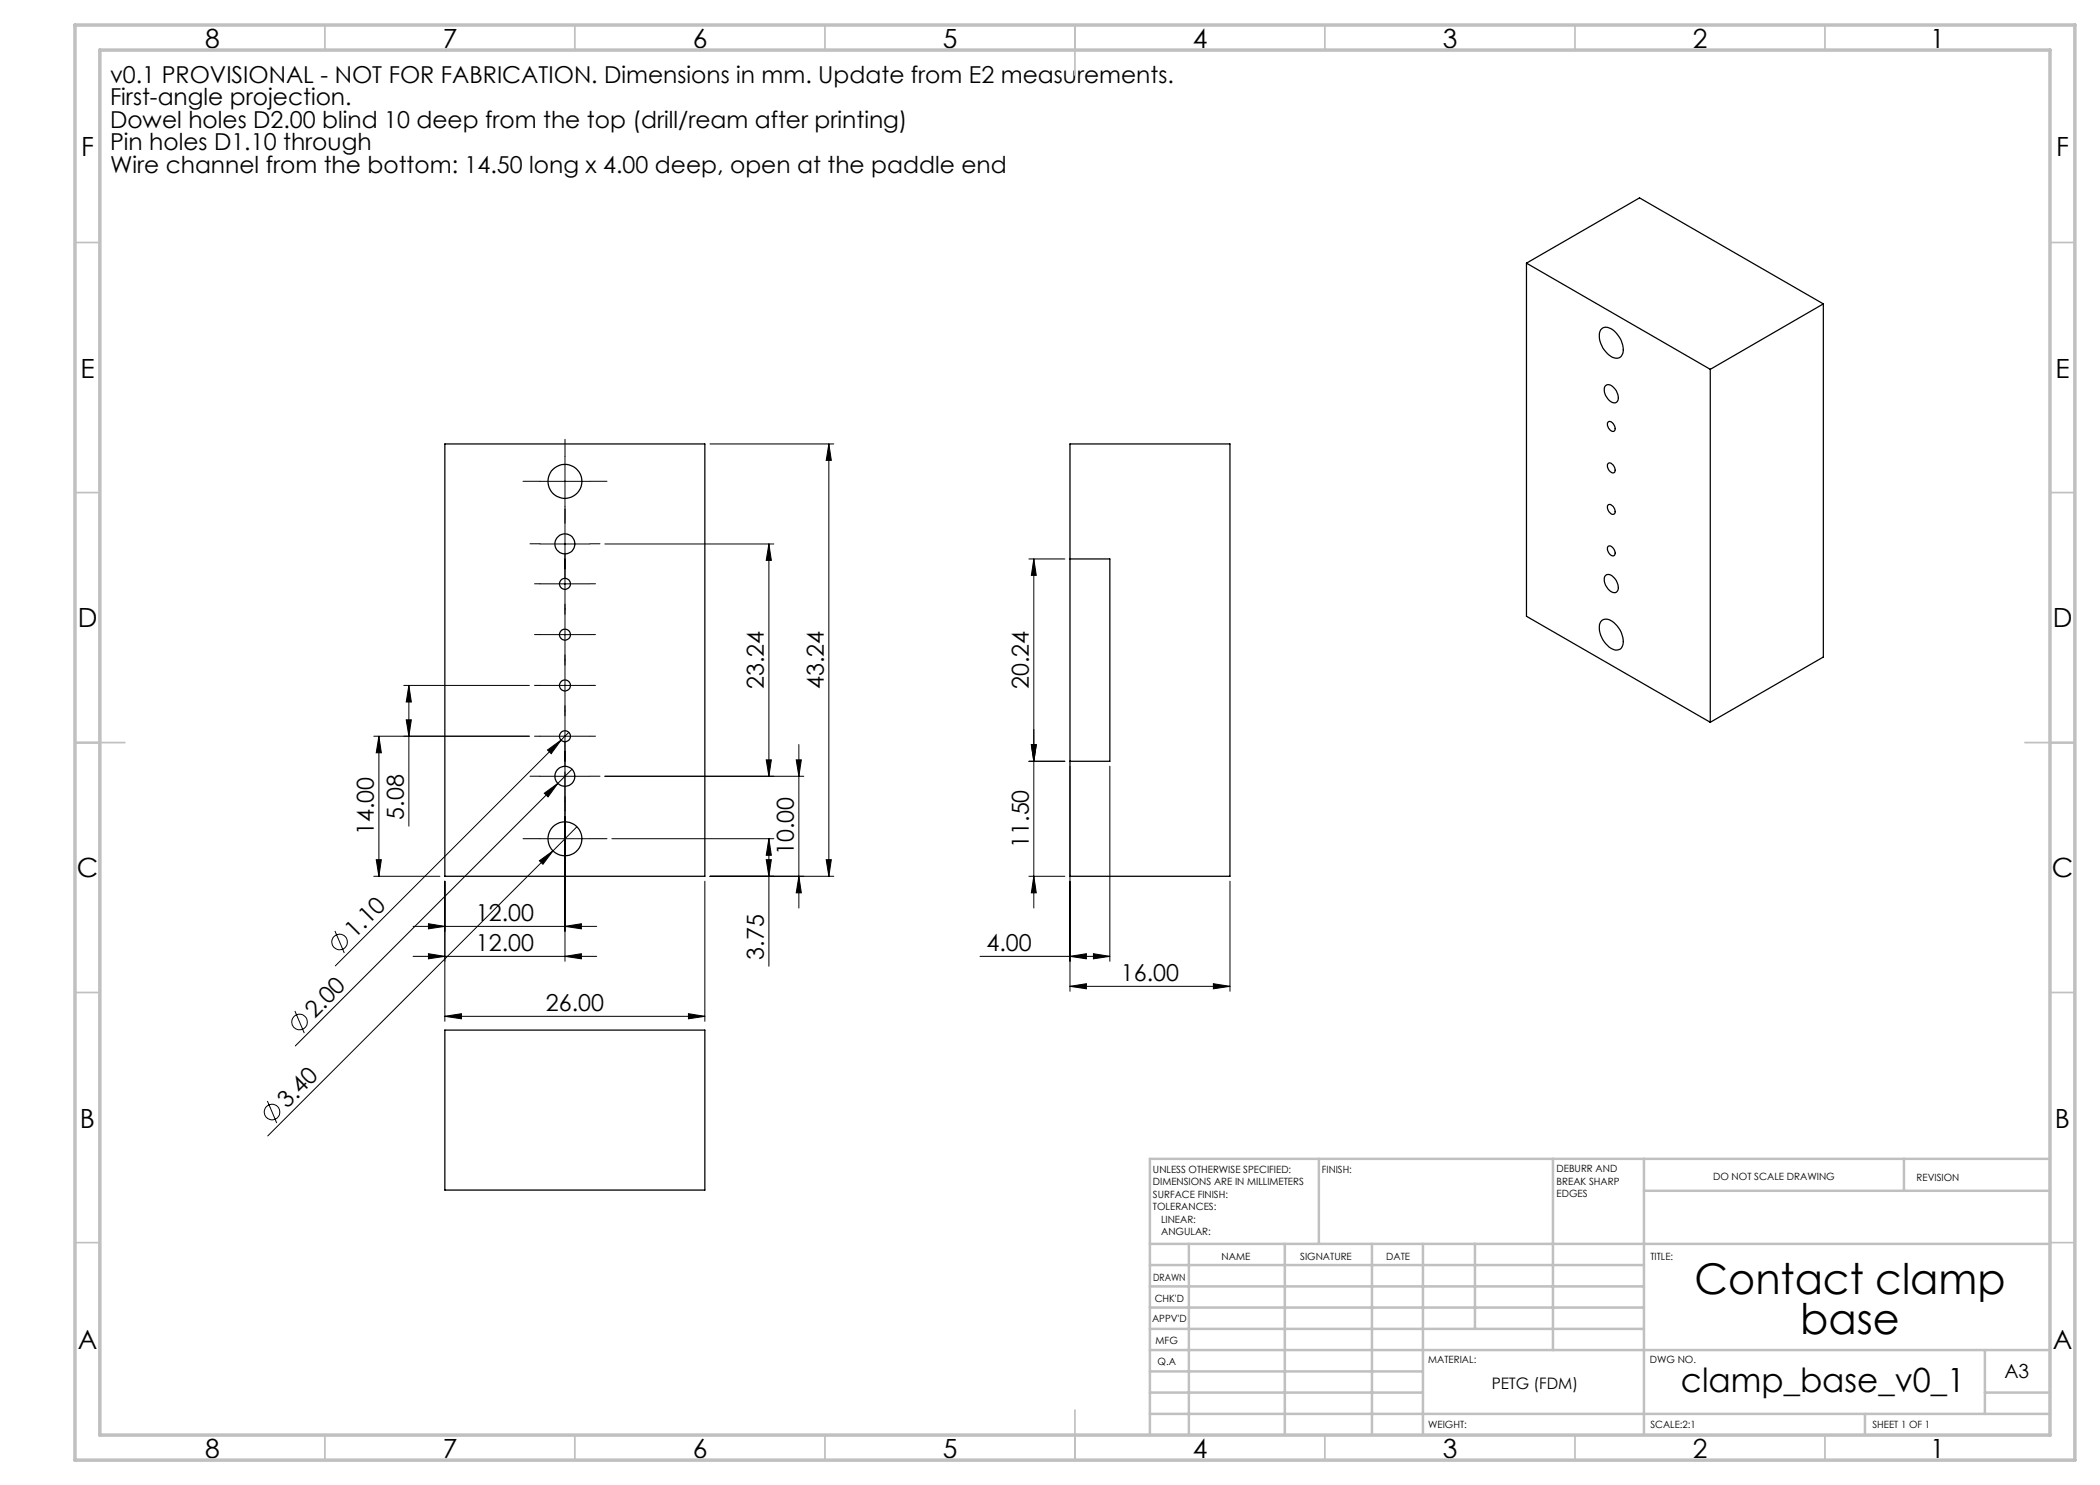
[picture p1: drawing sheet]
<svg xmlns="http://www.w3.org/2000/svg" width="420mm" height="297mm" viewBox="0 0 420 297" stroke-linecap="round" stroke-linejoin="round" font-family="sans-serif">
<g fill="none" stroke="#000" stroke-width=".2">
<path d="M108 96.3h10M113 91.3v10M142 88.8h24.8M165.8 88.8l.5 3.3h-1.1zM165.8 88.8v86.5M108 116.8h10M108 108.8h10M113 103.8v18M121 108.8h33.8M153.8 108.8l.5 3.3h-1.1zM153.8 108.8v46.5M205.8 111.8h7.2"/>
<path d="M206.8 111.8l.5 3.3h-1zM206.8 111.8v69.8M80.8 137.1h25.1M81.8 137.1l.5 3.3h-1.1zM81.8 137.1v28.1M108 126.9h10M108 137.1h10M113 122v9.9M113 132.1v10M74.8 147.2h31.1M75.8 147.2l.5 3.4h-1.1zM75.8 147.2v28.1"/>
<path d="M81.2 144h1.1l-.5 3.2zM108 147.2h10M108 155.3h10M108.9 158.6l2.7-1.9-2 2.7zM109.5 150l2.7-2-2 2.7zM113 142.3v50M113.8 146.5l-46.7 46.7M114.4 153.8l-55.3 55.4M121 155.3h39.8M153.2 152h1.1l-.5 3.3zM159.2 152h1.1l-.5 3.3zM159.8 148.9v32.7"/>
<path d="M205.8 152.3h7.2M206.3 148.9h1l-.5 3.4zM214 153.2v45.1M222 153.2v39.1M74.8 175.3h13.2M75.2 171.9h1.1l-.5 3.4zM89 176.2v28.1M107.9 172.2l2.7-2-2 2.7zM108 167.7h10M110.6 170.2l-57 57M115.4 165.3l-4.8 4.9M122.4 167.7h32.4"/>
<path d="M141 176.2v28.1M142 175.3h24.8M153.2 171.9h1.1l-.5 3.4zM153.8 167.7l.5 3.4h-1.1zM153.8 167.7v25.5M159.8 175.3l.5 3.3h-1.1zM165.2 171.9h1.1l-.5 3.4zM205.8 175.3h7.2M206.8 175.3l.5 3.3h-1zM246 176.2v22.1M67 186.2l1.9 4.4M82.6 191.3h36.7"/>
<path d="M82.6 185.3h36.7M85.7 190.7l3.3 .6-3.3 .5zM85.7 184.7l3.3 .6-3.3 .5zM113 191.3l3.3-.6v1.1zM113 185.3l3.3-.6v1.1zM196 191.3h26M214 197.3l3.3-.6v1.1zM214 191.3l3.3-.6v1.1zM214 197.3h32M218.7 190.7l3.3 .6-3.3 .5zM242.7 196.7l3.3 .6-3.3 .5zM59 202.2l1.9 4.4"/>
<path d="M89 203.3l3.3-.6v1.1zM89 203.3h52M137.7 202.7l3.3 .6-3.3 .5zM53.5 220.2l1.9 4.4"/>
<circle cx="67.9" cy="188.4" r="1.56"/>
<circle cx="59.9" cy="204.4" r="1.56"/>
<circle cx="54.4" cy="222.4" r="1.56"/>
</g>
<g fill="none" stroke="#000" stroke-width=".2" stroke-dasharray="15.2 1.3 1.3 1.3">
<path d="M108 96.3h-3.4M113 91.3v-3.4M118 96.3h3.4M108 116.8h-1.1M108 108.8h-2M113 111.8v-1.1M113 101.3v3.4M113 103.8v-2M113 113.8v2M118 116.8h1.1M118 108.8h2M108 126.9h-1.1"/>
<path d="M108 137.1h-1.1M113 121.8v1.1M113 121.9v-1.1M113 131.9v1.1M113 132.1v-1.1M118 126.9h1.1M118 137.1h1.1M108 147.2h-1.1M108 155.2h-2M113 142.2v-1.1M113 152.2v1.1M113 142.1v1.1"/>
<path d="M113 150.2v-2M118 147.2h1.1M118 155.2h2M108 167.7h-3.4M113 162.7v-3.4M113 172.7v3.4M113 160.2v2M118 167.7h3.4"/>
</g>
<g fill="none" stroke="#c0c0c0" stroke-width=".35">
<path d="M65 5v5M115 5v5M165 5v5M215 5v10M265 5v5M315 5v5M365 5v5M15 48.5h5M410 48.5h5M15 98.5h5M410 98.5h5M15 148.5h10"/>
<path d="M405 148.5h10M15 198.5h5M410 198.5h5M15 248.5h5M410 248.5h5M65 287v5M115 287v5M165 287v5M215 282v10M265 287v5M315 287v5M365 287v5"/>
</g>
<g fill="none" stroke="#c0c0c0" stroke-width=".5">
<path d="M263.8 231.8v17M310.6 231.8v38.2M328.8 231.8v55.2M328.8 238.2h81.2M380.8 231.8v6.4M410 231.8h-180v55.2M230 248.8h180M230 257.3h98.8M230 253h98.8M237.8 248.8v38.2M257 248.8v38.2M274.4 248.8v38.2"/>
<path d="M284.6 248.8v38.2M295 248.8v17M230 265.8h98.8M230 261.5h98.8M230 278.5h54.6M230 274.3h54.6M230 270h180M397 278.5h13M397 270v12.8M230 282.8h180M373 282.8v4.2"/>
</g>
<path d="M15 5h400v287h-400zM20 10h390v277h-390z" fill="none" stroke="#c0c0c0" stroke-width=".7"/>
<g fill="#000">
<path d="M107.9 172.2l2.7-2-2 2.7z"/>
<path d="M75.8 147.2l.5 3.4h-1.1zM75.2 171.9h1.1l-.5 3.4zM153.8 167.7l.5 3.4h-1.1zM153.2 171.9h1.1l-.5 3.4zM159.2 152h1.1l-.5 3.3zM159.8 175.3l.5 3.3h-1.1zM206.3 148.9h1l-.5 3.4zM206.8 175.3l.5 3.3h-1z"/>
<path d="M109.5 150l.7 .7 2-2.7zM108.9 158.6l.7 .8 2-2.7z"/>
<path d="M165.2 171.9h1.1l-.5 3.4zM165.8 88.8l.5 3.3h-1.1zM81.2 144h1.1l-.5 3.2zM81.8 137.1l.5 3.3h-1.1zM153.2 152h1.1l-.5 3.3zM153.8 108.8l.5 3.3h-1.1zM206.3 148.9h1l-.5 3.4zM206.8 111.8l.5 3.3h-1z"/>
<path d="M113 191.3l3.3-.6v1.1zM85.7 190.7l3.3 .6-3.3 .5zM113 185.3l3.3-.6v1.1zM85.7 184.7l3.3 .6-3.3 .5z"/>
<path d="M89 203.3l3.3-.6v1.1zM137.7 202.7l3.3 .6-3.3 .5zM214 197.3l3.3-.6v1.1zM242.7 196.7l3.3 .6-3.3 .5zM214 191.3l3.3-.6v1.1zM218.7 190.7l3.3 .6-3.3 .5z"/>
</g>
<g fill="none" stroke="#000" stroke-width=".25">
<path d="M305.3 52.6l36.8 21.3M305.3 52.6v70.7l36.8 21.2M305.3 52.6l22.6-13 36.8 21.2M320.4 65.8a1.89 1.89 0 0 1 2.5 .4 4.6 4.6 0 0 1 1.5 4.8 1.44 1.44 0 0 1-2.2 .3 4.6 4.6 0 0 1-2.1-5.3zM321.1 77.1a1.42 1.42 0 0 1 2 .8 2.07 2.07 0 0 1 .2 2.6 1.61 1.61 0 0 1-2-1.1 1.98 1.98 0 0 1-.2-2.3zM342.1 73.9v70.6M364.7 60.8v70.6l-22.6 13.1M364.7 60.8l-22.6 13.1M89 88.8h52v86.5h-52zM214 88.8h32v86.5h-32zM321.6 84.5a.92 .92 0 0 1 1.3 .7 .64 .64 0 0 1-.1 1 .64 .64 0 0 1-.9-.4l-.4-.7zM321.6 92.7a.92 .92 0 0 1 1.3 .8l.1 .3a.54 .54 0 0 1-.2 .7 .54 .54 0 0 1-.7-.2l-.6-.9z"/>
<path d="M214 111.8h8v40.5h-8M321.1 115.1a1.42 1.42 0 0 1 2 .7 2.06 2.06 0 0 1 .2 2.6 1.61 1.61 0 0 1-2-1 1.98 1.98 0 0 1-.2-2.3zM321.7 109.2a1.27 1.27 0 0 1 1.1 1.9 1.27 1.27 0 0 1-1.1-1.9zM321.7 100.9a1.27 1.27 0 0 1 1.1 1.9 1.27 1.27 0 0 1-1.1-1.9zM320.4 124.1a2.1 2.1 0 0 1 2.8 .8 4.1 4.1 0 0 1 1.1 4.7 1.72 1.72 0 0 1-2.5-.2 4.8 4.8 0 0 1-1.8-4.8zM89 206h52v32h-52z"/>
<circle cx="113" cy="96.3" r="3.4"/>
<circle cx="113" cy="108.8" r="2.01"/>
<circle cx="113" cy="116.8" r="1.1"/>
<circle cx="113" cy="137.1" r="1.1"/>
<circle cx="113" cy="126.9" r="1.1"/>
<circle cx="113" cy="155.3" r="2"/>
<circle cx="113" cy="147.2" r="1.1"/>
<circle cx="113" cy="167.8" r="3.4"/>
</g>
<g font-size="8.5">
<text x="338.9" y="258.8">Contact clamp</text>
<text x="360" y="266.9">base</text>
</g>
<text font-size="6.7" x="336.2" y="278.4">clamp_base_v0_1</text>
<g font-size="5.3">
<text x="41" y="9.5">8</text>
<text x="88.5" y="9.5">7</text>
<text x="138.5" y="9.5">6</text>
<text x="188.5" y="9.5">5</text>
<text x="238.5" y="9.5">4</text>
<text x="288.5" y="9.5">3</text>
<text x="338.5" y="9.5">2</text>
<text x="386" y="9.5">1</text>
<text x="16.2" y="31.3">F</text>
<text x="411.2" y="31.3">F</text>
<text x="16.1" y="75.5">E</text>
<text x="411.1" y="75.5">E</text>
<text x="15.5" y="125.5">D</text>
<text x="410.5" y="125.5">D</text>
<text x="15.4" y="175.5">C</text>
<text x="410.4" y="175.5">C</text>
<text x="16" y="225.5">B</text>
<text x="411" y="225.5">B</text>
<text x="15.5" y="269.8">A</text>
<text x="410.5" y="269.8">A</text>
<text x="41" y="291.5">8</text>
<text x="88.5" y="291.5">7</text>
<text x="138.5" y="291.5">6</text>
<text x="188.5" y="291.5">5</text>
<text x="238.5" y="291.5">4</text>
<text x="288.5" y="291.5">3</text>
<text x="338.5" y="291.5">2</text>
<text x="386" y="291.5">1</text>
</g>
<g font-size="4.7">
<text x="22" y="16.5">v0.1 PROVISIONAL - NOT FOR FABRICATION. Dimensions in mm. Update from E2 measurements.</text>
<text x="22" y="21">First-angle projection.</text>
<text x="22" y="25.6">Dowel holes D2.00 blind 10 deep from the top (drill/ream after printing)</text>
<text x="22" y="30.1">Pin holes D1.10 through</text>
<text x="22" y="34.6">Wire channel from the bottom: 14.50 long x 4.00 deep, open at the paddle end</text>
<text x="152.8" y="137.8" transform="rotate(-90 152.8 137.8)">23.24</text>
<text x="164.8" y="137.8" transform="rotate(-90 164.8 137.8)">43.24</text>
<text x="205.8" y="137.8" transform="rotate(-90 205.8 137.8)">20.24</text>
<text x="74.8" y="167.1" transform="rotate(-90 74.8 167.1)">14.00</text>
<text x="80.8" y="163.9" transform="rotate(-90 80.8 163.9)">5.08</text>
<text x="158.8" y="171.1" transform="rotate(-90 158.8 171.1)">10.00</text>
<text x="205.8" y="169.6" transform="rotate(-90 205.8 169.6)">11.50</text>
<text x="95.2" y="184.2">12.00</text>
<text x="71" y="187.8" transform="rotate(-45 71 187.8)">1.10</text>
<text x="95.2" y="190.2">12.00</text>
<text x="152.8" y="191.9" transform="rotate(-90 152.8 191.9)">3.75</text>
<text x="197.3" y="190.2">4.00</text>
<text x="224.2" y="196.2">16.00</text>
<text x="63" y="203.8" transform="rotate(-45 63 203.8)">2.00</text>
<text x="109.2" y="202.2">26.00</text>
<text x="57.4" y="221.8" transform="rotate(-45 57.4 221.8)">3.40</text>
</g>
<text font-size="3.9" x="400.9" y="275.5">A3</text>
<text font-size="3.2" x="298.3" y="277.9">PETG (FDM)</text>
<g font-size="2">
<text x="230.6" y="234.6">UNLESS OTHERWISE SPECIFIED:</text>
<text x="230.6" y="237.1">DIMENSIONS ARE IN MILLIMETERS</text>
<text x="230.6" y="239.6">SURFACE FINISH:</text>
<text x="264.4" y="234.6">FINISH:</text>
<text x="311.3" y="234.5">DEBURR AND</text>
<text x="311.3" y="237">BREAK SHARP</text>
<text x="311.3" y="239.5">EDGES</text>
<text x="342.6" y="236">DO NOT SCALE DRAWING</text>
<text x="383.3" y="236.2">REVISION</text>
<text x="230.6" y="242.1">TOLERANCES:</text>
<text x="232.2" y="244.6">LINEAR:</text>
<text x="232.2" y="247.1">ANGULAR:</text>
<text x="244.3" y="252">NAME</text>
<text x="260" y="251.9">SIGNATURE</text>
<text x="277.2" y="251.9">DATE</text>
<text x="330.1" y="251.9">TITLE:</text>
<text x="230.6" y="256.1">DRAWN</text>
<text x="230.9" y="260.3">CHK'D</text>
<text x="230.4" y="264.4">APPV'D</text>
<text x="231.1" y="268.8">MFG</text>
<text x="231.5" y="273">Q.A</text>
<text x="285.6" y="272.5">MATERIAL:</text>
<text x="330" y="272.5">DWG NO.</text>
<text x="285.6" y="285.5">WEIGHT:</text>
<text x="330.1" y="285.6">SCALE:2:1</text>
<text x="374.5" y="285.6">SHEET 1 OF 1</text>
</g>
</svg>
